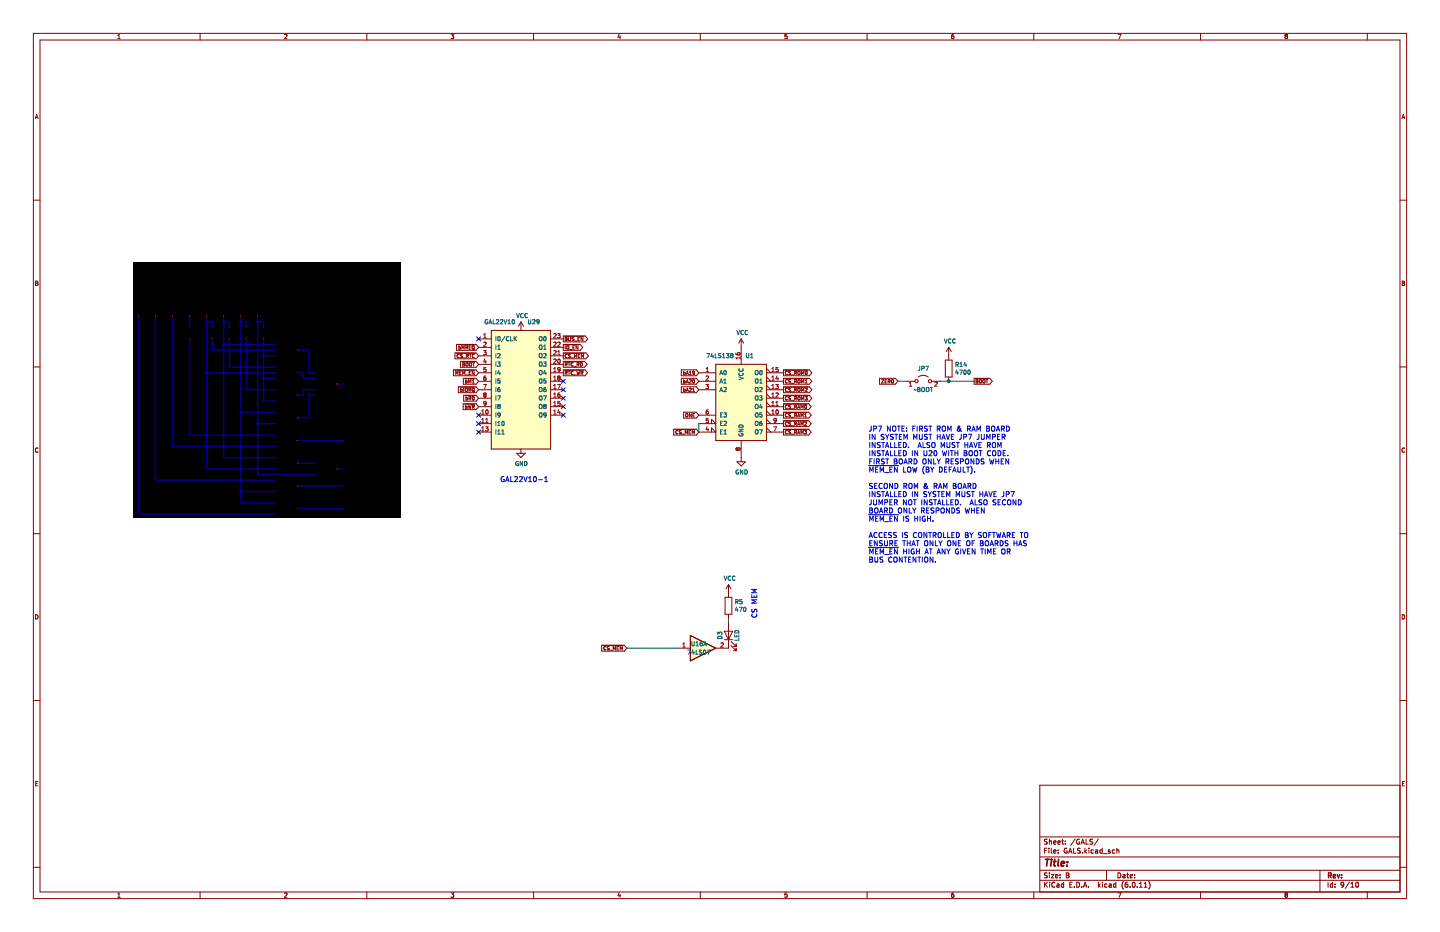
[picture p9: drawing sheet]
(kicad_sch (version 20211123) (generator eeschema)

 (paper "B")

 (lib_symbols
  (symbol "74xx:74LS07" (pin_names (offset 1.016)) (in_bom yes) (on_board yes)
   (property "Reference" "U" (id 0) (at 0 1.27 0) (effects (font (size 1.27 1.27))))
   (property "Value" "74LS07" (id 1) (at 0 -1.27 0) (effects (font (size 1.27 1.27))))
   (property "Footprint" "" (id 2) (at 0 0 0) (effects (font (size 1.27 1.27)) hide))
   (property "Datasheet" "www.ti.com/lit/ds/symlink/sn74ls07.pdf" (id 3) (at 0 0 0) (effects (font (size 1.27 1.27)) hide))
   (property "ki_locked" "" (id 4) (at 0 0 0) (effects (font (size 1.27 1.27))))
   (symbol "74LS07_1_0"
    (polyline (pts (xy -3.81 3.81) (xy -3.81 -3.81) (xy 3.81 0) (xy -3.81 3.81)) (stroke (width 0.254) (type default) (color 0 0 0 0)) (fill (type background)))
    (pin input line (at -7.62 0 0) (length 3.81) (name "~" (effects (font (size 1.27 1.27)))) (number "1" (effects (font (size 1.27 1.27)))))
    (pin open_collector line (at 7.62 0 180) (length 3.81) (name "~" (effects (font (size 1.27 1.27)))) (number "2" (effects (font (size 1.27 1.27))))))
   (symbol "74LS07_2_0"
    (polyline (pts (xy -3.81 3.81) (xy -3.81 -3.81) (xy 3.81 0) (xy -3.81 3.81)) (stroke (width 0.254) (type default) (color 0 0 0 0)) (fill (type background)))
    (pin input line (at -7.62 0 0) (length 3.81) (name "~" (effects (font (size 1.27 1.27)))) (number "3" (effects (font (size 1.27 1.27)))))
    (pin open_collector line (at 7.62 0 180) (length 3.81) (name "~" (effects (font (size 1.27 1.27)))) (number "4" (effects (font (size 1.27 1.27))))))
   (symbol "74LS07_3_0"
    (polyline (pts (xy -3.81 3.81) (xy -3.81 -3.81) (xy 3.81 0) (xy -3.81 3.81)) (stroke (width 0.254) (type default) (color 0 0 0 0)) (fill (type background)))
    (pin input line (at -7.62 0 0) (length 3.81) (name "~" (effects (font (size 1.27 1.27)))) (number "5" (effects (font (size 1.27 1.27)))))
    (pin open_collector line (at 7.62 0 180) (length 3.81) (name "~" (effects (font (size 1.27 1.27)))) (number "6" (effects (font (size 1.27 1.27))))))
   (symbol "74LS07_4_0"
    (polyline (pts (xy -3.81 3.81) (xy -3.81 -3.81) (xy 3.81 0) (xy -3.81 3.81)) (stroke (width 0.254) (type default) (color 0 0 0 0)) (fill (type background)))
    (pin open_collector line (at 7.62 0 180) (length 3.81) (name "~" (effects (font (size 1.27 1.27)))) (number "8" (effects (font (size 1.27 1.27)))))
    (pin input line (at -7.62 0 0) (length 3.81) (name "~" (effects (font (size 1.27 1.27)))) (number "9" (effects (font (size 1.27 1.27))))))
   (symbol "74LS07_5_0"
    (polyline (pts (xy -3.81 3.81) (xy -3.81 -3.81) (xy 3.81 0) (xy -3.81 3.81)) (stroke (width 0.254) (type default) (color 0 0 0 0)) (fill (type background)))
    (pin open_collector line (at 7.62 0 180) (length 3.81) (name "~" (effects (font (size 1.27 1.27)))) (number "10" (effects (font (size 1.27 1.27)))))
    (pin input line (at -7.62 0 0) (length 3.81) (name "~" (effects (font (size 1.27 1.27)))) (number "11" (effects (font (size 1.27 1.27))))))
   (symbol "74LS07_6_0"
    (polyline (pts (xy -3.81 3.81) (xy -3.81 -3.81) (xy 3.81 0) (xy -3.81 3.81)) (stroke (width 0.254) (type default) (color 0 0 0 0)) (fill (type background)))
    (pin open_collector line (at 7.62 0 180) (length 3.81) (name "~" (effects (font (size 1.27 1.27)))) (number "12" (effects (font (size 1.27 1.27)))))
    (pin input line (at -7.62 0 0) (length 3.81) (name "~" (effects (font (size 1.27 1.27)))) (number "13" (effects (font (size 1.27 1.27))))))
   (symbol "74LS07_7_0"
    (pin power_in line (at 0 12.7 270) (length 5.08) (name "VCC" (effects (font (size 1.27 1.27)))) (number "14" (effects (font (size 1.27 1.27)))))
    (pin power_in line (at 0 -12.7 90) (length 5.08) (name "GND" (effects (font (size 1.27 1.27)))) (number "7" (effects (font (size 1.27 1.27))))))
   (symbol "74LS07_7_1"
    (rectangle (start -5.08 7.62) (end 5.08 -7.62) (stroke (width 0.254) (type default) (color 0 0 0 0)) (fill (type background)))))
  (symbol "74xx:74LS138" (pin_names (offset 1.016)) (in_bom yes) (on_board yes)
   (property "Reference" "U" (id 0) (at -7.62 11.43 0) (effects (font (size 1.27 1.27))))
   (property "Value" "74LS138" (id 1) (at -7.62 -13.97 0) (effects (font (size 1.27 1.27))))
   (property "Footprint" "" (id 2) (at 0 0 0) (effects (font (size 1.27 1.27)) hide))
   (property "Datasheet" "http://www.ti.com/lit/gpn/sn74LS138" (id 3) (at 0 0 0) (effects (font (size 1.27 1.27)) hide))
   (property "ki_locked" "" (id 4) (at 0 0 0) (effects (font (size 1.27 1.27))))
   (symbol "74LS138_1_0"
    (pin input line (at -12.7 7.62 0) (length 5.08) (name "A0" (effects (font (size 1.27 1.27)))) (number "1" (effects (font (size 1.27 1.27)))))
    (pin output output_low (at 12.7 -5.08 180) (length 5.08) (name "O5" (effects (font (size 1.27 1.27)))) (number "10" (effects (font (size 1.27 1.27)))))
    (pin output output_low (at 12.7 -2.54 180) (length 5.08) (name "O4" (effects (font (size 1.27 1.27)))) (number "11" (effects (font (size 1.27 1.27)))))
    (pin output output_low (at 12.7 0 180) (length 5.08) (name "O3" (effects (font (size 1.27 1.27)))) (number "12" (effects (font (size 1.27 1.27)))))
    (pin output output_low (at 12.7 2.54 180) (length 5.08) (name "O2" (effects (font (size 1.27 1.27)))) (number "13" (effects (font (size 1.27 1.27)))))
    (pin output output_low (at 12.7 5.08 180) (length 5.08) (name "O1" (effects (font (size 1.27 1.27)))) (number "14" (effects (font (size 1.27 1.27)))))
    (pin output output_low (at 12.7 7.62 180) (length 5.08) (name "O0" (effects (font (size 1.27 1.27)))) (number "15" (effects (font (size 1.27 1.27)))))
    (pin power_in line (at 0 15.24 270) (length 5.08) (name "VCC" (effects (font (size 1.27 1.27)))) (number "16" (effects (font (size 1.27 1.27)))))
    (pin input line (at -12.7 5.08 0) (length 5.08) (name "A1" (effects (font (size 1.27 1.27)))) (number "2" (effects (font (size 1.27 1.27)))))
    (pin input line (at -12.7 2.54 0) (length 5.08) (name "A2" (effects (font (size 1.27 1.27)))) (number "3" (effects (font (size 1.27 1.27)))))
    (pin input input_low (at -12.7 -10.16 0) (length 5.08) (name "E1" (effects (font (size 1.27 1.27)))) (number "4" (effects (font (size 1.27 1.27)))))
    (pin input input_low (at -12.7 -7.62 0) (length 5.08) (name "E2" (effects (font (size 1.27 1.27)))) (number "5" (effects (font (size 1.27 1.27)))))
    (pin input line (at -12.7 -5.08 0) (length 5.08) (name "E3" (effects (font (size 1.27 1.27)))) (number "6" (effects (font (size 1.27 1.27)))))
    (pin output output_low (at 12.7 -10.16 180) (length 5.08) (name "O7" (effects (font (size 1.27 1.27)))) (number "7" (effects (font (size 1.27 1.27)))))
    (pin power_in line (at 0 -17.78 90) (length 5.08) (name "GND" (effects (font (size 1.27 1.27)))) (number "8" (effects (font (size 1.27 1.27)))))
    (pin output output_low (at 12.7 -7.62 180) (length 5.08) (name "O6" (effects (font (size 1.27 1.27)))) (number "9" (effects (font (size 1.27 1.27))))))
   (symbol "74LS138_1_1"
    (rectangle (start -7.62 10.16) (end 7.62 -12.7) (stroke (width 0.254) (type default) (color 0 0 0 0)) (fill (type background)))))
  (symbol "Device:LED" (pin_numbers hide) (pin_names (offset 1.016) hide) (in_bom yes) (on_board yes)
   (property "Reference" "D" (id 0) (at 0 2.54 0) (effects (font (size 1.27 1.27))))
   (property "Value" "LED" (id 1) (at 0 -2.54 0) (effects (font (size 1.27 1.27))))
   (property "Footprint" "" (id 2) (at 0 0 0) (effects (font (size 1.27 1.27)) hide))
   (property "Datasheet" "~" (id 3) (at 0 0 0) (effects (font (size 1.27 1.27)) hide))
   (symbol "LED_0_1"
    (polyline (pts (xy -1.27 -1.27) (xy -1.27 1.27)) (stroke (width 0.254) (type default) (color 0 0 0 0)) (fill (type none)))
    (polyline (pts (xy -1.27 0) (xy 1.27 0)) (stroke (width 0) (type default) (color 0 0 0 0)) (fill (type none)))
    (polyline (pts (xy 1.27 -1.27) (xy 1.27 1.27) (xy -1.27 0) (xy 1.27 -1.27)) (stroke (width 0.254) (type default) (color 0 0 0 0)) (fill (type none)))
    (polyline (pts (xy -3.048 -0.762) (xy -4.572 -2.286) (xy -3.81 -2.286) (xy -4.572 -2.286) (xy -4.572 -1.524)) (stroke (width 0) (type default) (color 0 0 0 0)) (fill (type none)))
    (polyline (pts (xy -1.778 -0.762) (xy -3.302 -2.286) (xy -2.54 -2.286) (xy -3.302 -2.286) (xy -3.302 -1.524)) (stroke (width 0) (type default) (color 0 0 0 0)) (fill (type none))))
   (symbol "LED_1_1"
    (pin passive line (at -3.81 0 0) (length 2.54) (name "K" (effects (font (size 1.27 1.27)))) (number "1" (effects (font (size 1.27 1.27)))))
    (pin passive line (at 3.81 0 180) (length 2.54) (name "A" (effects (font (size 1.27 1.27)))) (number "2" (effects (font (size 1.27 1.27)))))))
  (symbol "Device:R" (pin_numbers hide) (pin_names (offset 0)) (in_bom yes) (on_board yes)
   (property "Reference" "R" (id 0) (at 2.032 0 90) (effects (font (size 1.27 1.27))))
   (property "Value" "R" (id 1) (at 0 0 90) (effects (font (size 1.27 1.27))))
   (property "Footprint" "" (id 2) (at -1.778 0 90) (effects (font (size 1.27 1.27)) hide))
   (property "Datasheet" "~" (id 3) (at 0 0 0) (effects (font (size 1.27 1.27)) hide))
   (symbol "R_0_1"
    (rectangle (start -1.016 -2.54) (end 1.016 2.54) (stroke (width 0.254) (type default) (color 0 0 0 0)) (fill (type none))))
   (symbol "R_1_1"
    (pin passive line (at 0 3.81 270) (length 1.27) (name "~" (effects (font (size 1.27 1.27)))) (number "1" (effects (font (size 1.27 1.27)))))
    (pin passive line (at 0 -3.81 90) (length 1.27) (name "~" (effects (font (size 1.27 1.27)))) (number "2" (effects (font (size 1.27 1.27)))))))
  (symbol "GAL22V10:GAL22V10" (pin_names (offset 1.016)) (in_bom yes) (on_board yes)
   (property "Reference" "U" (id 0) (at -8.89 19.05 0) (effects (font (size 1.27 1.27)) (justify left)))
   (property "Value" "GAL22V10" (id 1) (at -1.27 19.05 0) (effects (font (size 1.27 1.27)) (justify left)))
   (property "Footprint" "" (id 2) (at 0 0 0) (effects (font (size 1.27 1.27)) hide))
   (property "Datasheet" "" (id 3) (at 0 0 0) (effects (font (size 1.27 1.27)) hide))
   (symbol "GAL22V10_0_1"
    (rectangle (start -8.89 -17.78) (end 8.89 17.78) (stroke (width 0.254) (type default) (color 0 0 0 0)) (fill (type background))))
   (symbol "GAL22V10_1_1"
    (pin input line (at -12.7 15.24 0) (length 3.81) (name "I0/CLK" (effects (font (size 1.27 1.27)))) (number "1" (effects (font (size 1.27 1.27)))))
    (pin input line (at -12.7 -7.62 0) (length 3.81) (name "I9" (effects (font (size 1.27 1.27)))) (number "10" (effects (font (size 1.27 1.27)))))
    (pin input line (at -12.7 -10.16 0) (length 3.81) (name "I10" (effects (font (size 1.27 1.27)))) (number "11" (effects (font (size 1.27 1.27)))))
    (pin power_in line (at 0 -17.78 90) (length 0) hide (name "GND" (effects (font (size 1.27 1.27)))) (number "12" (effects (font (size 1.27 1.27)))))
    (pin input line (at -12.7 -12.7 0) (length 3.81) (name "I11" (effects (font (size 1.27 1.27)))) (number "13" (effects (font (size 1.27 1.27)))))
    (pin output line (at 12.7 -7.62 180) (length 3.81) (name "O9" (effects (font (size 1.27 1.27)))) (number "14" (effects (font (size 1.27 1.27)))))
    (pin output line (at 12.7 -5.08 180) (length 3.81) (name "O8" (effects (font (size 1.27 1.27)))) (number "15" (effects (font (size 1.27 1.27)))))
    (pin output line (at 12.7 -2.54 180) (length 3.81) (name "O7" (effects (font (size 1.27 1.27)))) (number "16" (effects (font (size 1.27 1.27)))))
    (pin output line (at 12.7 0 180) (length 3.81) (name "O6" (effects (font (size 1.27 1.27)))) (number "17" (effects (font (size 1.27 1.27)))))
    (pin output line (at 12.7 2.54 180) (length 3.81) (name "O5" (effects (font (size 1.27 1.27)))) (number "18" (effects (font (size 1.27 1.27)))))
    (pin output line (at 12.7 5.08 180) (length 3.81) (name "O4" (effects (font (size 1.27 1.27)))) (number "19" (effects (font (size 1.27 1.27)))))
    (pin input line (at -12.7 12.7 0) (length 3.81) (name "I1" (effects (font (size 1.27 1.27)))) (number "2" (effects (font (size 1.27 1.27)))))
    (pin output line (at 12.7 7.62 180) (length 3.81) (name "O3" (effects (font (size 1.27 1.27)))) (number "20" (effects (font (size 1.27 1.27)))))
    (pin output line (at 12.7 10.16 180) (length 3.81) (name "O2" (effects (font (size 1.27 1.27)))) (number "21" (effects (font (size 1.27 1.27)))))
    (pin output line (at 12.7 12.7 180) (length 3.81) (name "O1" (effects (font (size 1.27 1.27)))) (number "22" (effects (font (size 1.27 1.27)))))
    (pin output line (at 12.7 15.24 180) (length 3.81) (name "O0" (effects (font (size 1.27 1.27)))) (number "23" (effects (font (size 1.27 1.27)))))
    (pin power_in line (at 0 17.78 270) (length 0) hide (name "VCC" (effects (font (size 1.27 1.27)))) (number "24" (effects (font (size 1.27 1.27)))))
    (pin input line (at -12.7 10.16 0) (length 3.81) (name "I2" (effects (font (size 1.27 1.27)))) (number "3" (effects (font (size 1.27 1.27)))))
    (pin input line (at -12.7 7.62 0) (length 3.81) (name "I3" (effects (font (size 1.27 1.27)))) (number "4" (effects (font (size 1.27 1.27)))))
    (pin input line (at -12.7 5.08 0) (length 3.81) (name "I4" (effects (font (size 1.27 1.27)))) (number "5" (effects (font (size 1.27 1.27)))))
    (pin input line (at -12.7 2.54 0) (length 3.81) (name "I5" (effects (font (size 1.27 1.27)))) (number "6" (effects (font (size 1.27 1.27)))))
    (pin input line (at -12.7 0 0) (length 3.81) (name "I6" (effects (font (size 1.27 1.27)))) (number "7" (effects (font (size 1.27 1.27)))))
    (pin input line (at -12.7 -2.54 0) (length 3.81) (name "I7" (effects (font (size 1.27 1.27)))) (number "8" (effects (font (size 1.27 1.27)))))
    (pin input line (at -12.7 -5.08 0) (length 3.81) (name "I8" (effects (font (size 1.27 1.27)))) (number "9" (effects (font (size 1.27 1.27)))))))
  (symbol "Jumper:Jumper_2_Open" (pin_names (offset 0) hide) (in_bom yes) (on_board yes)
   (property "Reference" "JP" (id 0) (at 0 2.794 0) (effects (font (size 1.27 1.27))))
   (property "Value" "Jumper_2_Open" (id 1) (at 0 -2.286 0) (effects (font (size 1.27 1.27))))
   (property "Footprint" "" (id 2) (at 0 0 0) (effects (font (size 1.27 1.27)) hide))
   (property "Datasheet" "~" (id 3) (at 0 0 0) (effects (font (size 1.27 1.27)) hide))
   (symbol "Jumper_2_Open_0_0"
    (circle (center -2.032 0) (radius 0.508) (stroke (width 0) (type default) (color 0 0 0 0)) (fill (type none)))
    (circle (center 2.032 0) (radius 0.508) (stroke (width 0) (type default) (color 0 0 0 0)) (fill (type none))))
   (symbol "Jumper_2_Open_0_1"
    (arc (start 1.524 1.27) (mid 0 1.778) (end -1.524 1.27) (stroke (width 0) (type default) (color 0 0 0 0)) (fill (type none))))
   (symbol "Jumper_2_Open_1_1"
    (pin passive line (at -5.08 0 0) (length 2.54) (name "A" (effects (font (size 1.27 1.27)))) (number "1" (effects (font (size 1.27 1.27)))))
    (pin passive line (at 5.08 0 180) (length 2.54) (name "B" (effects (font (size 1.27 1.27)))) (number "2" (effects (font (size 1.27 1.27)))))))
  (symbol "power:GND" (power) (pin_names (offset 0)) (in_bom yes) (on_board yes)
   (property "Reference" "#PWR" (id 0) (at 0 -6.35 0) (effects (font (size 1.27 1.27)) hide))
   (property "Value" "GND" (id 1) (at 0 -3.81 0) (effects (font (size 1.27 1.27))))
   (property "Footprint" "" (id 2) (at 0 0 0) (effects (font (size 1.27 1.27)) hide))
   (property "Datasheet" "" (id 3) (at 0 0 0) (effects (font (size 1.27 1.27)) hide))
   (symbol "GND_0_1"
    (polyline (pts (xy 0 0) (xy 0 -1.27) (xy 1.27 -1.27) (xy 0 -2.54) (xy -1.27 -1.27) (xy 0 -1.27)) (stroke (width 0) (type default) (color 0 0 0 0)) (fill (type none))))
   (symbol "GND_1_1"
    (pin power_in line (at 0 0 270) (length 0) hide (name "GND" (effects (font (size 1.27 1.27)))) (number "1" (effects (font (size 1.27 1.27)))))))
  (symbol "power:VCC" (power) (pin_names (offset 0)) (in_bom yes) (on_board yes)
   (property "Reference" "#PWR" (id 0) (at 0 -3.81 0) (effects (font (size 1.27 1.27)) hide))
   (property "Value" "VCC" (id 1) (at 0 3.81 0) (effects (font (size 1.27 1.27))))
   (property "Footprint" "" (id 2) (at 0 0 0) (effects (font (size 1.27 1.27)) hide))
   (property "Datasheet" "" (id 3) (at 0 0 0) (effects (font (size 1.27 1.27)) hide))
   (symbol "VCC_0_1"
    (polyline (pts (xy -0.762 1.27) (xy 0 2.54)) (stroke (width 0) (type default) (color 0 0 0 0)) (fill (type none)))
    (polyline (pts (xy 0 0) (xy 0 2.54)) (stroke (width 0) (type default) (color 0 0 0 0)) (fill (type none)))
    (polyline (pts (xy 0 2.54) (xy 0.762 1.27)) (stroke (width 0) (type default) (color 0 0 0 0)) (fill (type none))))
   (symbol "VCC_1_1"
    (pin power_in line (at 0 0 90) (length 0) hide (name "VCC" (effects (font (size 1.27 1.27)))) (number "1" (effects (font (size 1.27 1.27))))))))

 (junction (at 284.48 114.3) (diameter 0) (color 0 0 0 0))

 (no_connect (at 168.91 121.92))
 (no_connect (at 168.91 116.84))
 (no_connect (at 168.91 114.3))
 (no_connect (at 143.51 124.46))
 (no_connect (at 143.51 129.54))
 (no_connect (at 168.91 119.38))
 (no_connect (at 143.51 127))
 (no_connect (at 168.91 124.46))
 (no_connect (at 143.51 101.6))

 (wire (pts (xy 209.55 127) (xy 209.55 129.54)) (stroke (width 0) (type default) (color 0 0 0 0)))
 (wire (pts (xy 281.94 114.3) (xy 284.48 114.3)) (stroke (width 0) (type default) (color 0 0 0 0)))
 (wire (pts (xy 218.44 186.69) (xy 218.44 185.42)) (stroke (width 0) (type default) (color 0 0 0 0)))
 (wire (pts (xy 284.48 114.3) (xy 292.1 114.3)) (stroke (width 0) (type default) (color 0 0 0 0)))
 (wire (pts (xy 269.24 114.3) (xy 271.78 114.3)) (stroke (width 0) (type default) (color 0 0 0 0)))
 (wire (pts (xy 187.96 194.31) (xy 203.2 194.31)) (stroke (width 0) (type default) (color 0 0 0 0)))

 (image (at 80.01 116.84)
  (data))

 (text "GAL22V10-1" (at 149.86 144.78 0) (effects (font (size 1.524 1.524)) (justify left bottom)))
 (text "JP7 NOTE: FIRST ROM & RAM BOARD\nIN SYSTEM MUST HAVE JP7 JUMPER\nINSTALLED.  ALSO MUST HAVE ROM\nINSTALLED IN U20 WITH BOOT CODE.\nFIRST BOARD ONLY RESPONDS WHEN\n~{MEM_EN} LOW (BY DEFAULT).\n\nSECOND ROM & RAM BOARD\nINSTALLED IN SYSTEM MUST HAVE JP7\nJUMPER NOT INSTALLED.  ALSO SECOND\nBOARD ONLY RESPONDS WHEN\n~{MEM_EN} IS HIGH.\n\nACCESS IS CONTROLLED BY SOFTWARE TO\nENSURE THAT ONLY ONE OF BOARDS HAS\n~{MEM_EN} HIGH AT ANY GIVEN TIME OR \nBUS CONTENTION." (at 260.35 168.91 0) (effects (font (size 1.524 1.524)) (justify left bottom)))
 (text "CS MEM" (at 227.33 185.42 90) (effects (font (size 1.524 1.524)) (justify left bottom)))

 (global_label "~{bIORQ}" (shape input) (at 143.51 116.84 180) (fields_autoplaced) (effects (font (size 1.016 1.016)) (justify right))
  (property "Intersheet References" "${INTERSHEET_REFS}" (id 0) (at 0 0 0) (effects (font (size 1.27 1.27)) hide)))
 (global_label "ONE" (shape input) (at 209.55 124.46 180) (fields_autoplaced) (effects (font (size 1.016 1.016)) (justify right))
  (property "Intersheet References" "${INTERSHEET_REFS}" (id 0) (at 0 0 0) (effects (font (size 1.27 1.27)) hide)))
 (global_label "ZERO" (shape input) (at 269.24 114.3 180) (fields_autoplaced) (effects (font (size 1.016 1.016)) (justify right))
  (property "Intersheet References" "${INTERSHEET_REFS}" (id 0) (at 0 0 0) (effects (font (size 1.27 1.27)) hide)))
 (global_label "~{IO_EN}" (shape output) (at 168.91 104.14 0) (fields_autoplaced) (effects (font (size 1.016 1.016)) (justify left))
  (property "Intersheet References" "${INTERSHEET_REFS}" (id 0) (at 0 0 0) (effects (font (size 1.27 1.27)) hide)))
 (global_label "~{CS_ROM3}" (shape output) (at 234.95 119.38 0) (fields_autoplaced) (effects (font (size 1.016 1.016)) (justify left))
  (property "Intersheet References" "${INTERSHEET_REFS}" (id 0) (at 0 0 0) (effects (font (size 1.27 1.27)) hide)))
 (global_label "bA20" (shape input) (at 209.55 114.3 180) (fields_autoplaced) (effects (font (size 1.016 1.016)) (justify right))
  (property "Intersheet References" "${INTERSHEET_REFS}" (id 0) (at 0 0 0) (effects (font (size 1.27 1.27)) hide)))
 (global_label "~{CS_RAM3}" (shape output) (at 234.95 129.54 0) (fields_autoplaced) (effects (font (size 1.016 1.016)) (justify left))
  (property "Intersheet References" "${INTERSHEET_REFS}" (id 0) (at 0 0 0) (effects (font (size 1.27 1.27)) hide)))
 (global_label "~{CS_MEM}" (shape input) (at 209.55 129.54 180) (fields_autoplaced) (effects (font (size 1.016 1.016)) (justify right))
  (property "Intersheet References" "${INTERSHEET_REFS}" (id 0) (at 0 0 0) (effects (font (size 1.27 1.27)) hide)))
 (global_label "bA21" (shape input) (at 209.55 116.84 180) (fields_autoplaced) (effects (font (size 1.016 1.016)) (justify right))
  (property "Intersheet References" "${INTERSHEET_REFS}" (id 0) (at 0 0 0) (effects (font (size 1.27 1.27)) hide)))
 (global_label "~{MEM_EN}" (shape input) (at 143.51 111.76 180) (fields_autoplaced) (effects (font (size 1.016 1.016)) (justify right))
  (property "Intersheet References" "${INTERSHEET_REFS}" (id 0) (at 0 0 0) (effects (font (size 1.27 1.27)) hide)))
 (global_label "~{bMREQ}" (shape input) (at 143.51 104.14 180) (fields_autoplaced) (effects (font (size 1.016 1.016)) (justify right))
  (property "Intersheet References" "${INTERSHEET_REFS}" (id 0) (at 0 0 0) (effects (font (size 1.27 1.27)) hide)))
 (global_label "~{CS_RTC}" (shape input) (at 143.51 106.68 180) (fields_autoplaced) (effects (font (size 1.016 1.016)) (justify right))
  (property "Intersheet References" "${INTERSHEET_REFS}" (id 0) (at 0 0 0) (effects (font (size 1.27 1.27)) hide)))
 (global_label "~{CS_MEM}" (shape input) (at 187.96 194.31 180) (fields_autoplaced) (effects (font (size 1.016 1.016)) (justify right))
  (property "Intersheet References" "${INTERSHEET_REFS}" (id 0) (at 0 0 0) (effects (font (size 1.27 1.27)) hide)))
 (global_label "~{CS_ROM2}" (shape output) (at 234.95 116.84 0) (fields_autoplaced) (effects (font (size 1.016 1.016)) (justify left))
  (property "Intersheet References" "${INTERSHEET_REFS}" (id 0) (at 0 0 0) (effects (font (size 1.27 1.27)) hide)))
 (global_label "~{CS_RAM2}" (shape output) (at 234.95 127 0) (fields_autoplaced) (effects (font (size 1.016 1.016)) (justify left))
  (property "Intersheet References" "${INTERSHEET_REFS}" (id 0) (at 0 0 0) (effects (font (size 1.27 1.27)) hide)))
 (global_label "~{bM1}" (shape input) (at 143.51 114.3 180) (fields_autoplaced) (effects (font (size 1.016 1.016)) (justify right))
  (property "Intersheet References" "${INTERSHEET_REFS}" (id 0) (at 0 0 0) (effects (font (size 1.27 1.27)) hide)))
 (global_label "~{CS_RAM1}" (shape output) (at 234.95 124.46 0) (fields_autoplaced) (effects (font (size 1.016 1.016)) (justify left))
  (property "Intersheet References" "${INTERSHEET_REFS}" (id 0) (at 0 0 0) (effects (font (size 1.27 1.27)) hide)))
 (global_label "~{CS_ROM1}" (shape output) (at 234.95 114.3 0) (fields_autoplaced) (effects (font (size 1.016 1.016)) (justify left))
  (property "Intersheet References" "${INTERSHEET_REFS}" (id 0) (at 0 0 0) (effects (font (size 1.27 1.27)) hide)))
 (global_label "~{BOOT}" (shape output) (at 292.1 114.3 0) (fields_autoplaced) (effects (font (size 1.016 1.016)) (justify left))
  (property "Intersheet References" "${INTERSHEET_REFS}" (id 0) (at 0 0 0) (effects (font (size 1.27 1.27)) hide)))
 (global_label "~{BUS_EN}" (shape output) (at 168.91 101.6 0) (fields_autoplaced) (effects (font (size 1.016 1.016)) (justify left))
  (property "Intersheet References" "${INTERSHEET_REFS}" (id 0) (at 0 0 0) (effects (font (size 1.27 1.27)) hide)))
 (global_label "~{BOOT}" (shape input) (at 143.51 109.22 180) (fields_autoplaced) (effects (font (size 1.016 1.016)) (justify right))
  (property "Intersheet References" "${INTERSHEET_REFS}" (id 0) (at 0 0 0) (effects (font (size 1.27 1.27)) hide)))
 (global_label "~{bWR}" (shape input) (at 143.51 121.92 180) (fields_autoplaced) (effects (font (size 1.016 1.016)) (justify right))
  (property "Intersheet References" "${INTERSHEET_REFS}" (id 0) (at 0 0 0) (effects (font (size 1.27 1.27)) hide)))
 (global_label "~{CS_ROM0}" (shape output) (at 234.95 111.76 0) (fields_autoplaced) (effects (font (size 1.016 1.016)) (justify left))
  (property "Intersheet References" "${INTERSHEET_REFS}" (id 0) (at 0 0 0) (effects (font (size 1.27 1.27)) hide)))
 (global_label "~{bRD}" (shape input) (at 143.51 119.38 180) (fields_autoplaced) (effects (font (size 1.016 1.016)) (justify right))
  (property "Intersheet References" "${INTERSHEET_REFS}" (id 0) (at 0 0 0) (effects (font (size 1.27 1.27)) hide)))
 (global_label "~{CS_RAM0}" (shape output) (at 234.95 121.92 0) (fields_autoplaced) (effects (font (size 1.016 1.016)) (justify left))
  (property "Intersheet References" "${INTERSHEET_REFS}" (id 0) (at 0 0 0) (effects (font (size 1.27 1.27)) hide)))
 (global_label "~{CS_MEM}" (shape output) (at 168.91 106.68 0) (fields_autoplaced) (effects (font (size 1.016 1.016)) (justify left))
  (property "Intersheet References" "${INTERSHEET_REFS}" (id 0) (at 0 0 0) (effects (font (size 1.27 1.27)) hide)))
 (global_label "~{RTC_RD}" (shape output) (at 168.91 109.22 0) (fields_autoplaced) (effects (font (size 1.016 1.016)) (justify left))
  (property "Intersheet References" "${INTERSHEET_REFS}" (id 0) (at 0 0 0) (effects (font (size 1.27 1.27)) hide)))
 (global_label "~{RTC_WR}" (shape output) (at 168.91 111.76 0) (fields_autoplaced) (effects (font (size 1.016 1.016)) (justify left))
  (property "Intersheet References" "${INTERSHEET_REFS}" (id 0) (at 0 0 0) (effects (font (size 1.27 1.27)) hide)))
 (global_label "bA19" (shape input) (at 209.55 111.76 180) (fields_autoplaced) (effects (font (size 1.016 1.016)) (justify right))
  (property "Intersheet References" "${INTERSHEET_REFS}" (id 0) (at 0 0 0) (effects (font (size 1.27 1.27)) hide)))

 (symbol (lib_id "power:VCC") (at 156.21 99.06 0) (unit 1) (in_bom yes) (on_board yes)
  (property "Reference" "#PWR029" (id 0) (at 156.21 102.87 0) (effects (font (size 1.27 1.27)) hide))
  (property "Value" "VCC" (id 1) (at 156.591 94.6658 0))
  (property "Footprint" "" (id 2) (at 156.21 99.06 0) (effects (font (size 1.27 1.27)) hide))
  (property "Datasheet" "" (id 3) (at 156.21 99.06 0) (effects (font (size 1.27 1.27)) hide)) (pin "1"))

 (symbol (lib_id "power:GND") (at 156.21 134.62 0) (unit 1) (in_bom yes) (on_board yes)
  (property "Reference" "#PWR033" (id 0) (at 156.21 140.97 0) (effects (font (size 1.27 1.27)) hide))
  (property "Value" "GND" (id 1) (at 156.337 139.0142 0))
  (property "Footprint" "" (id 2) (at 156.21 134.62 0) (effects (font (size 1.27 1.27)) hide))
  (property "Datasheet" "" (id 3) (at 156.21 134.62 0) (effects (font (size 1.27 1.27)) hide)) (pin "1"))

 (symbol (lib_id "74xx:74LS138") (at 222.25 119.38 0) (unit 1) (in_bom yes) (on_board yes)
  (property "Reference" "U1" (id 0) (at 224.79 106.68 0))
  (property "Value" "74LS138" (id 1) (at 215.9 106.68 0))
  (property "Footprint" "Package_DIP:DIP-16_W7.62mm" (id 2) (at 222.25 119.38 0) (effects (font (size 1.27 1.27)) hide))
  (property "Datasheet" "http://www.ti.com/lit/gpn/sn74LS138" (id 3) (at 222.25 119.38 0) (effects (font (size 1.27 1.27)) hide)) (pin "1") (pin "10") (pin "11") (pin "12") (pin "13") (pin "14") (pin "15") (pin "16") (pin "2") (pin "3") (pin "4") (pin "5") (pin "6") (pin "7") (pin "8") (pin "9"))

 (symbol (lib_id "power:GND") (at 222.25 137.16 0) (unit 1) (in_bom yes) (on_board yes)
  (property "Reference" "#PWR019" (id 0) (at 222.25 143.51 0) (effects (font (size 1.27 1.27)) hide))
  (property "Value" "GND" (id 1) (at 222.377 141.5542 0))
  (property "Footprint" "" (id 2) (at 222.25 137.16 0) (effects (font (size 1.27 1.27)) hide))
  (property "Datasheet" "" (id 3) (at 222.25 137.16 0) (effects (font (size 1.27 1.27)) hide)) (pin "1"))

 (symbol (lib_id "power:VCC") (at 222.25 104.14 0) (unit 1) (in_bom yes) (on_board yes)
  (property "Reference" "#PWR016" (id 0) (at 222.25 107.95 0) (effects (font (size 1.27 1.27)) hide))
  (property "Value" "VCC" (id 1) (at 222.631 99.7458 0))
  (property "Footprint" "" (id 2) (at 222.25 104.14 0) (effects (font (size 1.27 1.27)) hide))
  (property "Datasheet" "" (id 3) (at 222.25 104.14 0) (effects (font (size 1.27 1.27)) hide)) (pin "1"))

 (symbol (lib_id "Device:LED") (at 218.44 190.5 90) (unit 1) (in_bom yes) (on_board yes)
  (property "Reference" "D3" (id 0) (at 215.9 190.5 0))
  (property "Value" "LED" (id 1) (at 220.98 190.5 0))
  (property "Footprint" "LED_THT:LED_D3.0mm_Horizontal_O3.81mm_Z2.0mm" (id 2) (at 218.44 190.5 0) (effects (font (size 1.27 1.27)) hide))
  (property "Datasheet" "~" (id 3) (at 218.44 190.5 0) (effects (font (size 1.27 1.27)) hide)) (pin "1") (pin "2"))

 (symbol (lib_id "74xx:74LS07") (at 210.82 194.31 0) (unit 1) (in_bom yes) (on_board yes)
  (property "Reference" "U16" (id 0) (at 209.55 193.04 0))
  (property "Value" "74LS07" (id 1) (at 209.55 195.58 0))
  (property "Footprint" "Package_DIP:DIP-14_W7.62mm" (id 2) (at 210.82 194.31 0) (effects (font (size 1.27 1.27)) hide))
  (property "Datasheet" "www.ti.com/lit/ds/symlink/sn74ls07.pdf" (id 3) (at 210.82 194.31 0) (effects (font (size 1.27 1.27)) hide)) (pin "1") (pin "2") (pin "3") (pin "4") (pin "5") (pin "6") (pin "8") (pin "9") (pin "10") (pin "11") (pin "12") (pin "13") (pin "14") (pin "7"))

 (symbol (lib_id "power:VCC") (at 218.44 177.8 0) (unit 1) (in_bom yes) (on_board yes)
  (property "Reference" "#PWR0109" (id 0) (at 218.44 181.61 0) (effects (font (size 1.27 1.27)) hide))
  (property "Value" "VCC" (id 1) (at 218.821 173.4058 0))
  (property "Footprint" "" (id 2) (at 218.44 177.8 0) (effects (font (size 1.27 1.27)) hide))
  (property "Datasheet" "" (id 3) (at 218.44 177.8 0) (effects (font (size 1.27 1.27)) hide)) (pin "1"))

 (symbol (lib_id "Device:R") (at 218.44 181.61 0) (unit 1) (in_bom yes) (on_board yes)
  (property "Reference" "R5" (id 0) (at 220.218 180.4416 0) (effects (font (size 1.27 1.27)) (justify left)))
  (property "Value" "470" (id 1) (at 220.218 182.753 0) (effects (font (size 1.27 1.27)) (justify left)))
  (property "Footprint" "Resistor_THT:R_Axial_DIN0207_L6.3mm_D2.5mm_P7.62mm_Horizontal" (id 2) (at 216.662 181.61 90) (effects (font (size 1.27 1.27)) hide))
  (property "Datasheet" "~" (id 3) (at 218.44 181.61 0) (effects (font (size 1.27 1.27)) hide)) (pin "1") (pin "2"))

 (symbol (lib_id "Jumper:Jumper_2_Open") (at 276.86 114.3 0) (unit 1) (in_bom yes) (on_board yes)
  (property "Reference" "JP7" (id 0) (at 276.86 110.49 0))
  (property "Value" "~{BOOT}" (id 1) (at 276.86 116.84 0))
  (property "Footprint" "Connector_PinHeader_2.54mm:PinHeader_1x02_P2.54mm_Horizontal" (id 2) (at 276.86 114.3 0) (effects (font (size 1.27 1.27)) hide))
  (property "Datasheet" "~" (id 3) (at 276.86 114.3 0) (effects (font (size 1.27 1.27)) hide)) (pin "1") (pin "2"))

 (symbol (lib_id "Device:R") (at 284.48 110.49 0) (unit 1) (in_bom yes) (on_board yes)
  (property "Reference" "R14" (id 0) (at 286.258 109.3216 0) (effects (font (size 1.27 1.27)) (justify left)))
  (property "Value" "4700" (id 1) (at 286.258 111.633 0) (effects (font (size 1.27 1.27)) (justify left)))
  (property "Footprint" "Resistor_THT:R_Axial_DIN0207_L6.3mm_D2.5mm_P7.62mm_Horizontal" (id 2) (at 282.702 110.49 90) (effects (font (size 1.27 1.27)) hide))
  (property "Datasheet" "~" (id 3) (at 284.48 110.49 0) (effects (font (size 1.27 1.27)) hide)) (pin "1") (pin "2"))

 (symbol (lib_id "power:VCC") (at 284.48 106.68 0) (unit 1) (in_bom yes) (on_board yes)
  (property "Reference" "#PWR07" (id 0) (at 284.48 110.49 0) (effects (font (size 1.27 1.27)) hide))
  (property "Value" "VCC" (id 1) (at 284.861 102.2858 0))
  (property "Footprint" "" (id 2) (at 284.48 106.68 0) (effects (font (size 1.27 1.27)) hide))
  (property "Datasheet" "" (id 3) (at 284.48 106.68 0) (effects (font (size 1.27 1.27)) hide)) (pin "1"))

 (symbol (lib_id "GAL22V10:GAL22V10") (at 156.21 116.84 0) (unit 1) (in_bom yes) (on_board yes)
  (property "Reference" "U29" (id 0) (at 160.02 96.52 0))
  (property "Value" "GAL22V10" (id 1) (at 149.86 96.52 0))
  (property "Footprint" "Package_DIP:DIP-24_W7.62mm" (id 2) (at 156.21 116.84 0) (effects (font (size 1.27 1.27)) hide))
  (property "Datasheet" "" (id 3) (at 156.21 116.84 0) (effects (font (size 1.27 1.27)) hide)) (pin "1") (pin "10") (pin "11") (pin "12") (pin "13") (pin "14") (pin "15") (pin "16") (pin "17") (pin "18") (pin "19") (pin "2") (pin "20") (pin "21") (pin "22") (pin "23") (pin "24") (pin "3") (pin "4") (pin "5") (pin "6") (pin "7") (pin "8") (pin "9")))
